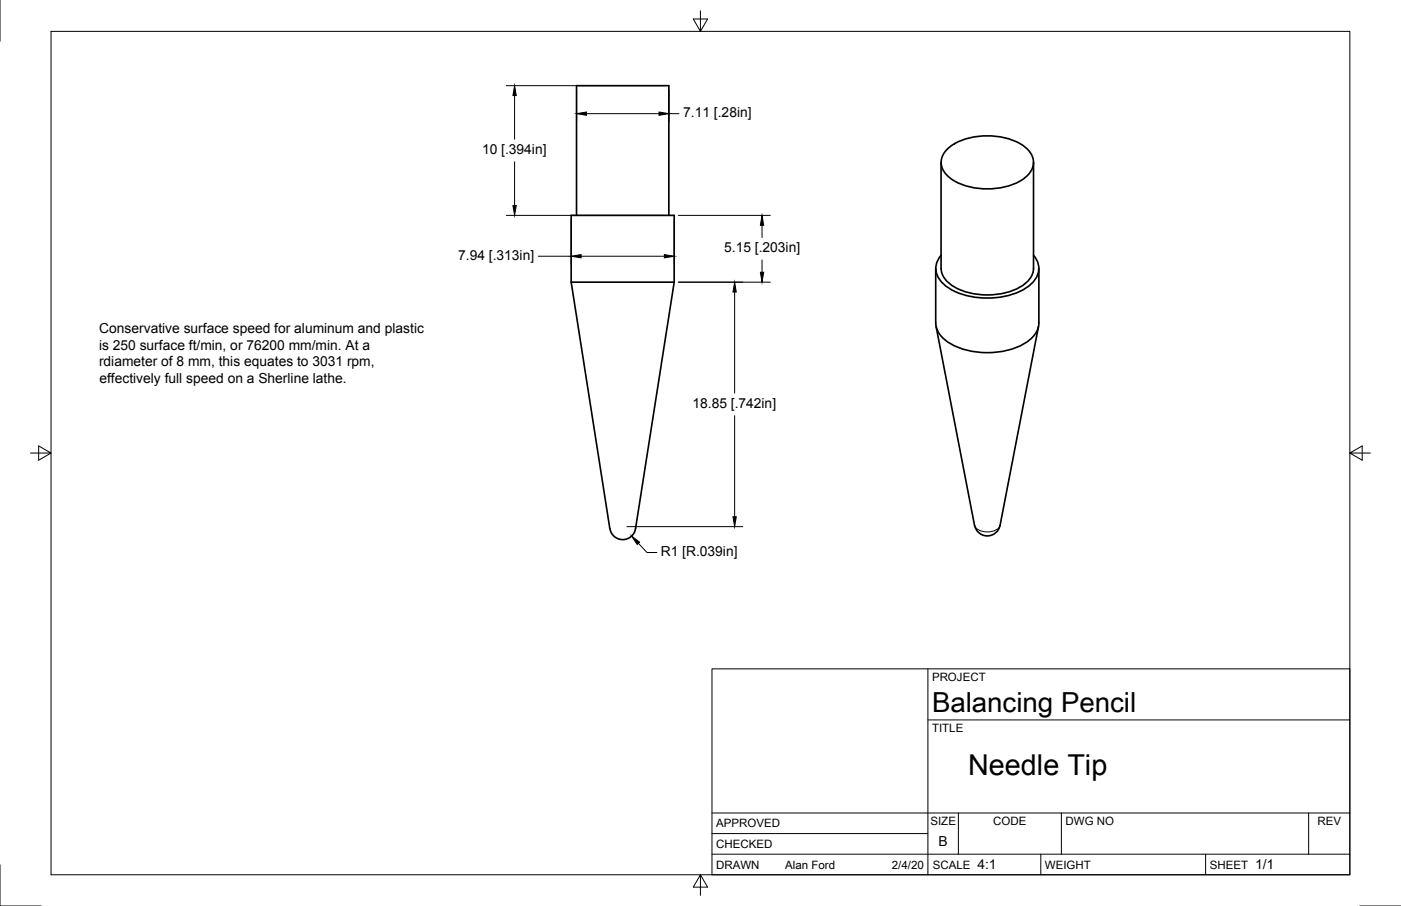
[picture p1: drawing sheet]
<svg xmlns="http://www.w3.org/2000/svg" width="432mm" height="279mm" viewBox="0 0 432 279" stroke-linecap="round" stroke-linejoin="round" font-family="sans-serif">
<!-- layer: Visible -->
<path d="M290 50.1v32.7M292.1 45.9a20.3 20.3 0 0 1 17.2-3.5 12.7 12.7 0 0 1 8.6 5.3 5.6 5.6 0 0 1-2.3 7.4 21.6 21.6 0 0 1-22.5 0 5.6 5.6 0 0 1-1-9.2zM318.5 50.1v32.7a7.8 7.8 0 0 1-5.3 6.4 22.1 22.1 0 0 1-20-1.3 6.5 6.5 0 0 1-3.1-5.1M177.7 66.4v-40h28.4v40M290.1 78.7a6 6 0 0 0 .9 9.1 22.6 22.6 0 0 0 17.8 3.8 14.4 14.4 0 0 0 10.8-6.4 5.7 5.7 0 0 0-1.1-6.5M176 87h31.8M176 87v-20.6h31.8v20.6M176 87l12 76M207.8 87l-11.9 76a4 4 0 0 1-4 3.4 4 4 0 0 1-3.9-3.4M288.4 82.8v16.8a8.3 8.3 0 0 0 5.3 6.8 24.8 24.8 0 0 0 22.4-.7 7.8 7.8 0 0 0 4.1-6.1v-16.8M288.5 100.6l11.9 61.4a4 4 0 0 0 3.9 3.3 4 4 0 0 0 3.9-3.3l11.9-61.4" fill="none" stroke="#000" stroke-width=".51"/>
<!-- layer: Visible Narrow -->
<path d="M300.4 162a4.4 4.4 0 0 0 5.5 1.8 3 3 0 0 0 2.3-1.8" fill="none" stroke="#000" stroke-width=".31"/>
<!-- layer: Border -->
<path d="M0 0v12.7M15.7 9.7h400.3v260.1h-400.3zM215.9 3.3v6.4l-2.2-3.8h4.4l-2.2 3.8M9.4 139.7h6.3l-3.8-2.2v4.4l3.8-2.2M416 139.7l3.8 2.2v-4.4l-3.8 2.2h6.4M0 266.7v12.7h12.7M215.9 269.8l2.2 3.8h-4.4l2.2-3.8v6.3M419.1 279.4h12.7" fill="none" stroke="#000" stroke-width=".31"/>
<!-- layer: Titleblock -->
<path d="M219.4 206.3h196.6v63.5h-196.6zM286 206.3v63.5M286 222h130M219.4 257.1h66.6M219.4 250.7h196.6M295.4 250.7v12.7M327.1 250.7v12.7M403.3 250.7v12.7M219.4 263.4h196.6M320.8 263.4v6.4M371.6 263.4v6.4" fill="none" stroke="#000" stroke-width=".31"/>
<!-- layer: Dimensions -->
<g fill="none" stroke="#000" stroke-width=".31">
<path d="M156.1 26.4h48.8M158.6 29.5v13.4M177.7 27.7v9.9M180.8 35.1h22.3M206.2 27.7v9.9M206.2 35.1h3.1M158.6 49.9v13.5M156.1 66.4h48.8M165.9 79h10.1M176 67.7v13.9M179.1 79h25.7M207.8 67.7v13.9"/>
<path d="M209.1 66.4h28.3M234.9 69.5v3.8M209.1 87h28.3M226.4 90.1v31.1M234.9 80.2v3.8M226.4 128.2v31.2M193.2 162.4h35.8M196.8 167.6l2.6 2.8h3.1"/>
</g>
<path d="M158.6 26.4l.5 3.1h-1zM177.7 35.1l3.1-.6v1.1zM203.1 34.5l3.1 .6-3.1 .5zM158.1 63.4h1l-.5 3zM176 79l3.1-.5v1zM204.8 78.5l3 .5-3 .5zM234.9 66.4l.5 3.1h-1zM226.4 87l.5 3.1h-1zM234.4 84h1l-.5 3zM225.9 159.4h1l-.5 3zM194.7 165.3l2.4 1.9-.7 .7z" fill="#000" stroke="#000" stroke-width=".31"/>
<text font-size="8.9" x="298.4" y="238.9">Needle Tip</text>
<text font-size="8.5" x="287.3" y="219.5">Balancing Pencil</text>
<g font-size="4.3">
<text x="210.6" y="36.2">7.11 [.28in]</text>
<text x="148.6" y="47.5">10 [.394in]</text>
<text x="223.2" y="77.8">5.15 [.203in]</text>
<text x="141.2" y="80.1">7.94 [.313in]</text>
<text x="30.5" y="107.9">is 250 surface ft/min, or 76200 mm/min. At a</text>
<text x="30.6" y="102.7">Conservative surface speed for aluminum and plastic</text>
<text x="30.5" y="113">rdiameter of 8 mm, this equates to 3031 rpm,</text>
<text x="30.6" y="118.1">effectively full speed on a Sherline lathe.</text>
<text x="213.4" y="125.8">18.85 [.742in]</text>
<text x="203.7" y="171.5">R1 [R.039in]</text>
<text x="289.3" y="261">B</text>
<text x="301.2" y="268.1">4:1</text>
<text x="386.8" y="268.1">1/1</text>
</g>
<g font-size="3.5">
<text x="287.3" y="210.1">PROJECT</text>
<text x="287.3" y="225.8">TITLE</text>
<text x="220.7" y="255.2">APPROVED</text>
<text x="286.8" y="254.5">SIZE</text>
<text x="306.1" y="254.5">CODE</text>
<text x="328.4" y="254.5">DWG NO</text>
<text x="406" y="254.5">REV</text>
<text x="220.7" y="261.5">CHECKED</text>
<text x="220.7" y="267.9">DRAWN</text>
<text x="242" y="267.9">Alan Ford</text>
<text x="274.9" y="267.9">2/4/20</text>
<text x="287.5" y="267.9">SCALE</text>
<text x="322.1" y="267.9">WEIGHT</text>
<text x="372.9" y="267.9">SHEET</text>
</g>
</svg>
